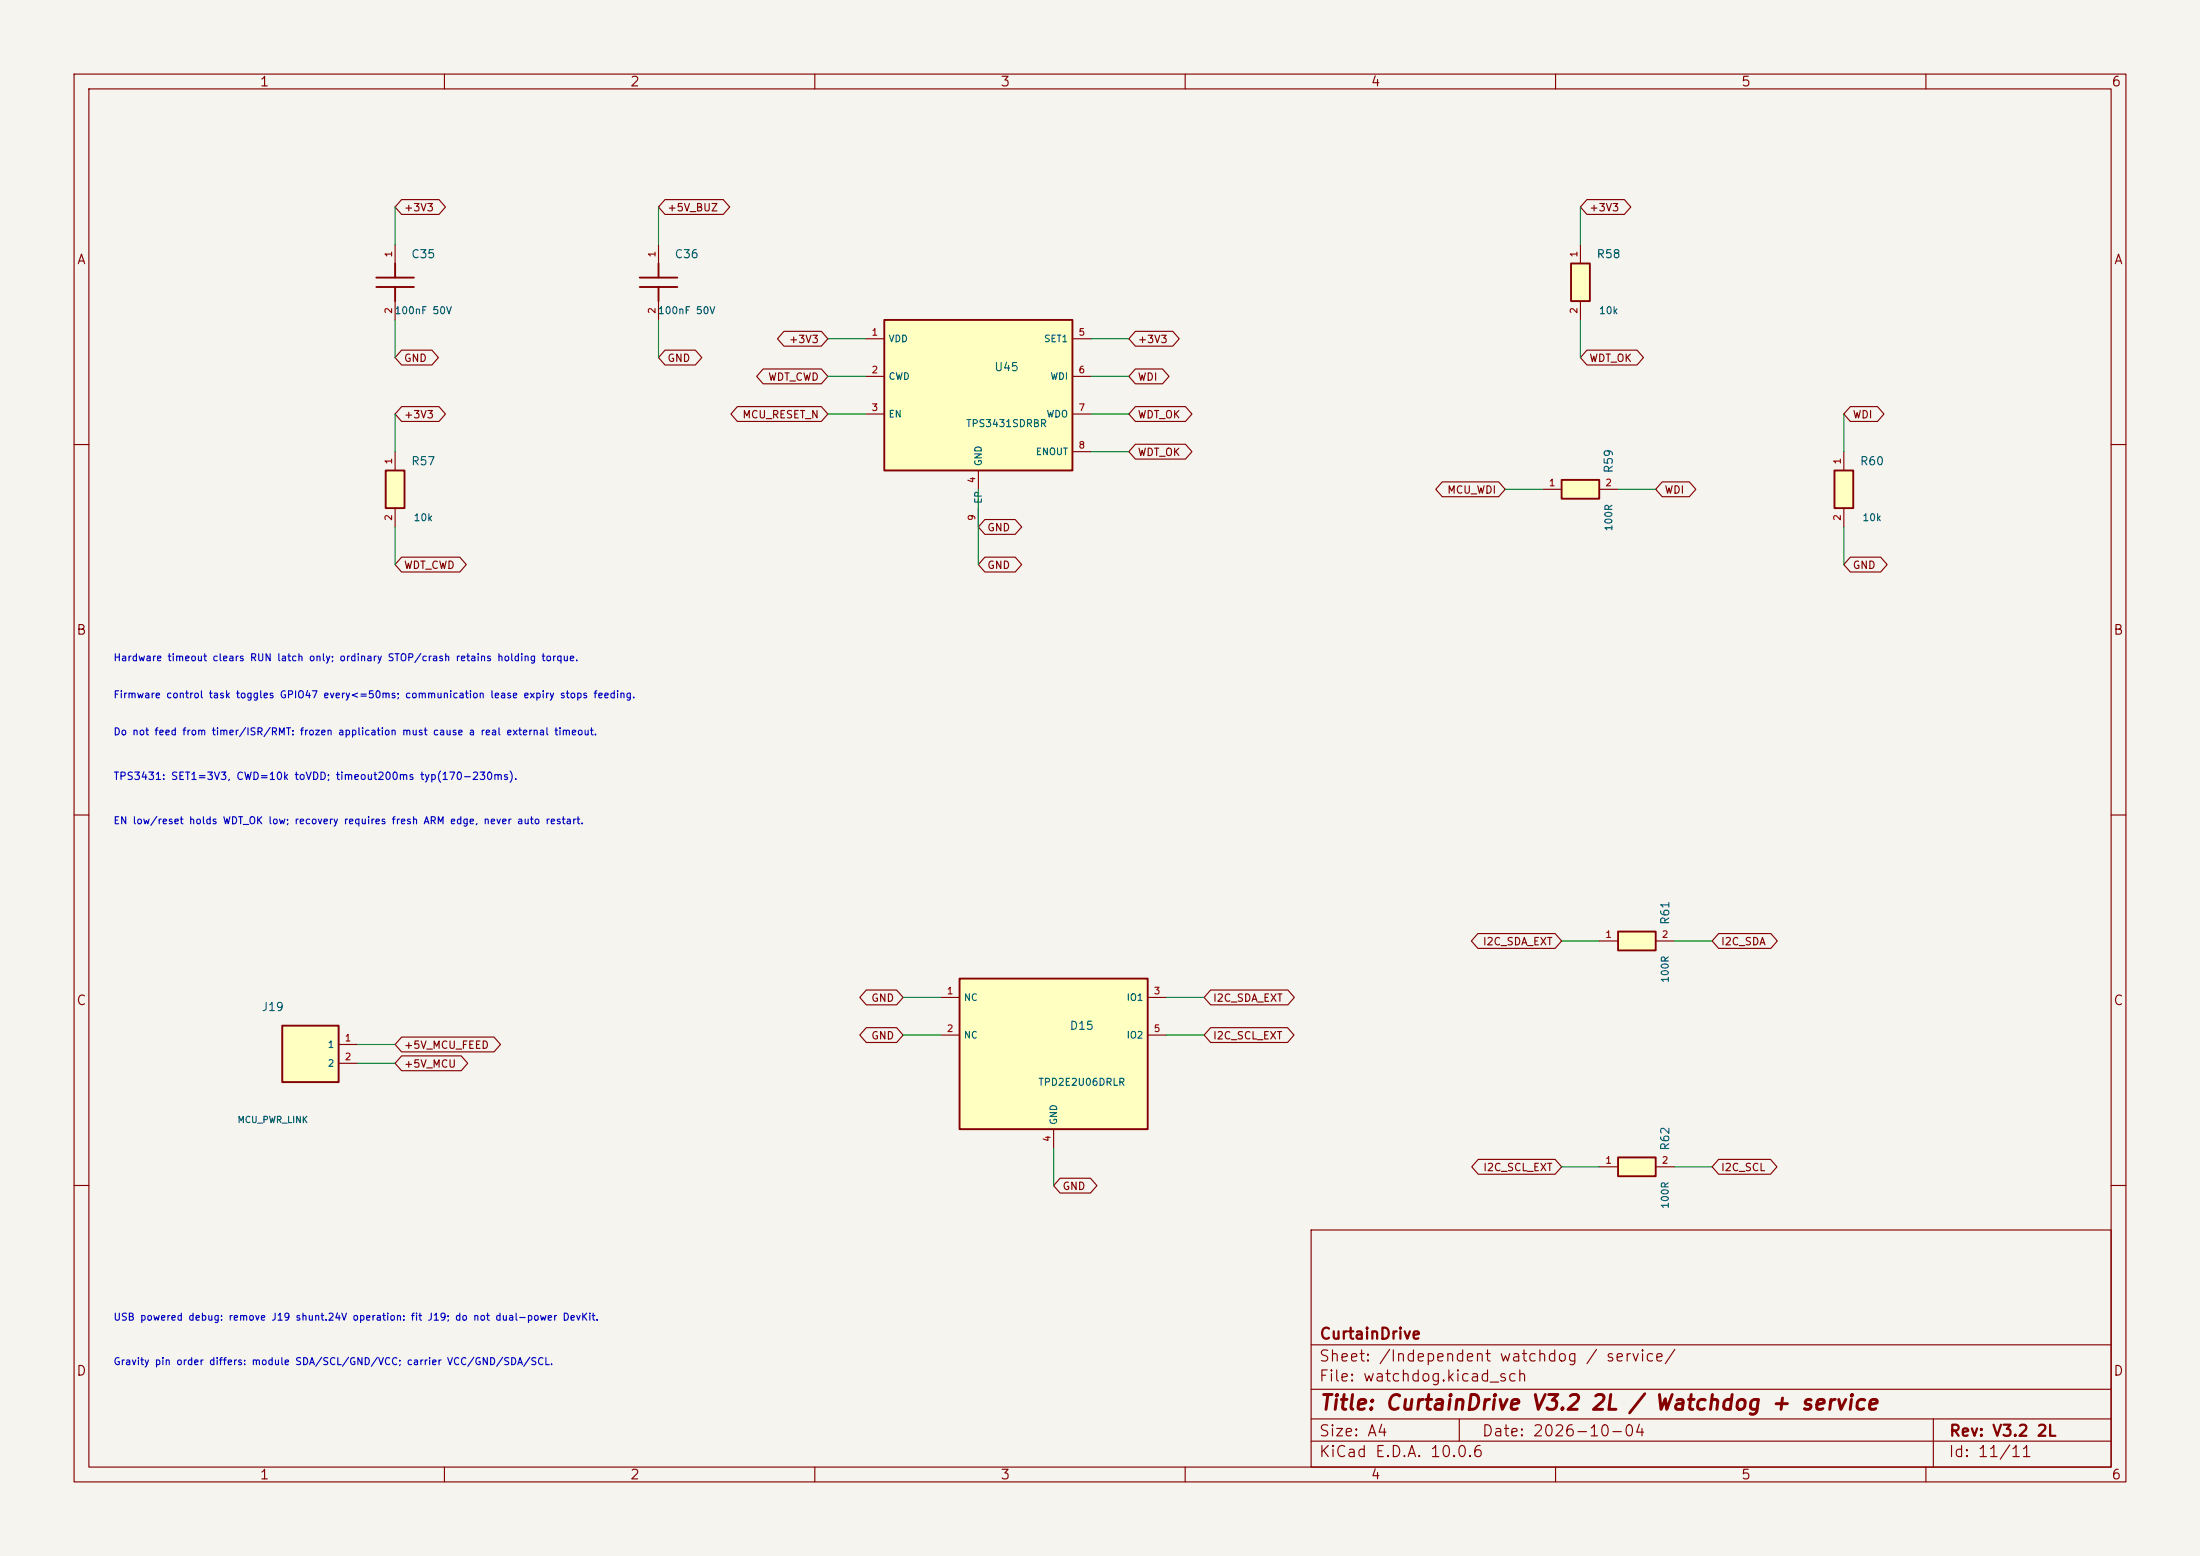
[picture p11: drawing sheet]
<svg xmlns="http://www.w3.org/2000/svg" width="297mm" height="210mm" viewBox="0 0 297 210" stroke-linecap="round" stroke-linejoin="round" font-family="sans-serif">
<path d="M0 0h297v210h-297z" fill="#f5f4ef" stroke="#f5f4ef" stroke-width=".14"/>
<g fill="none" stroke="#840000" stroke-width=".15">
<path d="M10 10h277v190h-277zM12 12h273v186h-273zM60 10v2M110 10v2M160 10v2M210 10v2M260 10v2M10 60h2M285 60h2M10 110h2M285 110h2M10 160h2"/>
<path d="M177 166h108v32h-108zM285 160h2M60 198v2M110 198v2M160 198v2M177 194.5h108M177 191.5h108M177 187.5h108M177 181.5h108M197 191.5v3M210 198v2M260 198v2"/>
<path d="M261 191.5v6.5"/>
</g>
<path d="M119.4 43.2h25.4v20.3h-25.4z" fill="#ffffc2"/>
<path d="M86.4 37.5h5M86.4 38.7h5M88.9 35.6v1.9M88.9 38.7v1.9M119.4 43.2h25.4v20.3h-25.4z" fill="none" stroke="#840000" stroke-width=".25"/>
<path d="M88.9 33v2.6M88.9 40.6v2.6M116.8 45.7h2.6M116.8 50.8h2.6M116.8 55.9h2.6M144.8 45.7h2.5M144.8 50.8h2.5M144.8 55.9h2.5M132.1 63.5v2.5M132.1 68.6v2.5M144.8 61h2.5" fill="none" stroke="#840000" stroke-width=".15"/>
<path d="M129.5 132.1h25.4v20.3h-25.4z" fill="#ffffc2"/>
<path d="M129.5 132.1h25.4v20.3h-25.4z" fill="none" stroke="#840000" stroke-width=".25"/>
<path d="M127 134.6h2.5M127 139.7h2.5M154.9 134.6h2.6M154.9 139.7h2.6M142.2 152.4v2.5" fill="none" stroke="#840000" stroke-width=".15"/>
<path d="M218.4 125.7h5.1v2.6h-5.1z" fill="#ffffc2"/>
<path d="M50.8 37.5h5.1M50.8 38.7h5.1M53.3 35.6v1.9M53.3 38.7v1.9M218.4 125.7h5.1v2.6h-5.1z" fill="none" stroke="#840000" stroke-width=".25"/>
<path d="M53.3 33v2.6M53.3 40.6v2.6M215.9 127h2.5M223.5 127h2.6" fill="none" stroke="#840000" stroke-width=".15"/>
<path d="M247.6 63.5h2.6v5.1h-2.6z" fill="#ffffc2"/>
<path d="M247.6 63.5h2.6v5.1h-2.6z" fill="none" stroke="#840000" stroke-width=".25"/>
<path d="M248.9 61v2.5M248.9 68.6v2.5" fill="none" stroke="#840000" stroke-width=".15"/>
<path d="M38.1 138.4h7.6v7.7h-7.6z" fill="#ffffc2"/>
<path d="M38.1 138.4h7.6v7.7h-7.6z" fill="none" stroke="#840000" stroke-width=".25"/>
<path d="M45.7 141h2.6M45.7 143.5h2.6" fill="none" stroke="#840000" stroke-width=".15"/>
<path d="M210.8 64.8h5.1v2.5h-5.1z" fill="#ffffc2"/>
<path d="M210.8 64.8h5.1v2.5h-5.1z" fill="none" stroke="#840000" stroke-width=".25"/>
<path d="M208.3 66h2.5M215.9 66h2.5" fill="none" stroke="#840000" stroke-width=".15"/>
<path d="M218.4 156.2h5.1v2.6h-5.1z" fill="#ffffc2"/>
<path d="M218.4 156.2h5.1v2.6h-5.1z" fill="none" stroke="#840000" stroke-width=".25"/>
<path d="M215.9 157.5h2.5M223.5 157.5h2.6" fill="none" stroke="#840000" stroke-width=".15"/>
<path d="M52.1 63.5h2.5v5.1h-2.5z" fill="#ffffc2"/>
<path d="M52.1 63.5h2.5v5.1h-2.5z" fill="none" stroke="#840000" stroke-width=".25"/>
<path d="M53.3 61v2.5M53.3 68.6v2.5" fill="none" stroke="#840000" stroke-width=".15"/>
<path d="M212.1 35.6h2.5v5h-2.5z" fill="#ffffc2"/>
<path d="M212.1 35.6h2.5v5h-2.5z" fill="none" stroke="#840000" stroke-width=".25"/>
<g fill="none" stroke="#840000" stroke-width=".15">
<path d="M54.2 26.9h5.1l.8 1-.8 1h-5.1l-.9-1zM89.8 26.9h7.8l.9 1-.9 1h-7.8l-.9-1zM213.4 33v2.6M214.2 26.9h5.1l.9 1-.9 1h-5.1l-.8-1zM54.2 47.3h4.1l.9 1-.9 1h-4.1l-.9-1zM54.2 54.9h5.1l.8 1-.8 1h-5.1l-.9-1zM89.8 47.3h4.1l.8 1-.8 1h-4.1l-.9-1zM99.5 54.9h11.4l.9 1-.9 1h-11.4l-.8-1zM103 49.8h7.9l.9 1-.9 1h-7.9l-.8-1zM105.8 44.7h5.1l.9 1-.9 1h-5.1l-.8-1zM153.3 60h6.7l.9 1-.9 1h-6.7l-.9-1zM153.3 44.7h5l.9 1-.9 1h-5l-.9-1z"/>
<path d="M153.3 49.8h3.6l.9 1-.9 1h-3.6l-.9-1zM153.3 54.9h6.7l.9 1-.9 1h-6.7l-.9-1zM213.4 40.6v2.6M214.2 47.3h6.8l.9 1-.9 1h-6.8l-.8-1zM249.8 54.9h3.7l.8 1-.8 1h-3.7l-.9-1zM54.2 75.2h7.9l.8 1-.8 1h-7.9l-.9-1zM133 70.1h4.1l.8 1-.8 1h-4.1l-.9-1zM133 75.2h4.1l.8 1-.8 1h-4.1l-.9-1zM194.7 65h7.6l.9 1-.9 1h-7.6l-.9-1zM224.4 65h3.7l.8 1-.8 1h-3.7l-.9-1zM249.8 75.2h4.1l.9 1-.9 1h-4.1l-.9-1zM54.2 140h12.5l.9 1-.9 1h-12.5l-.9-1z"/>
<path d="M116.9 133.6h4.1l.9 1-.9 1h-4.1l-.8-1zM116.9 138.7h4.1l.9 1-.9 1h-4.1l-.8-1zM163.4 138.7h10.4l.9 1-.9 1h-10.4l-.8-1zM163.4 133.6h10.5l.8 1-.8 1h-10.5l-.8-1zM199.5 126h10.4l.9 1-.9 1h-10.4l-.9-1zM232 126h7.1l.8 1-.8 1h-7.1l-.9-1zM54.2 142.5h8.1l.8 1-.8 1h-8.1l-.9-1zM143.1 159h4.1l.9 1-.9 1h-4.1l-.9-1zM199.6 156.5h10.3l.9 1-.9 1h-10.3l-.9-1zM232 156.5h7l.9 1-.9 1h-7l-.9-1z"/>
</g>
<g fill="none" stroke="#009600" stroke-width=".15">
<path d="M53.3 27.9v5.1M88.9 27.9v5.1M213.4 27.9v5.1M53.3 43.2v5.1M53.3 55.9v5.1M88.9 43.2v5.1M111.8 45.7h5M111.8 55.9h5M111.8 50.8h5M147.3 45.7h5.1M147.3 55.9h5.1M147.3 50.8h5.1"/>
<path d="M213.4 43.2v5.1M248.9 55.9v5.1M53.3 71.1v5.1M132.1 66v10.2M147.3 61h5.1M203.2 66h5.1M218.4 66h5.1M248.9 71.1v5.1M121.9 139.7h5.1M121.9 134.6h5.1M157.5 139.7h5.1M157.5 134.6h5.1"/>
<path d="M210.8 127h5.1M226.1 127h5M48.3 141h5M48.3 143.5h5M142.2 154.9v5.1M210.8 157.5h5.1M226.1 157.5h5"/>
</g>
<text font-size="2" fill="#840000" x="178" y="190.8">Title: CurtainDrive V3.2 2L / Watchdog + service</text>
<g font-size="1.5" fill="#840000">
<text x="178" y="184.1">Sheet: /Independent watchdog / service/</text>
<text x="178" y="181.1">CurtainDrive</text>
<text x="178" y="186.8">File: watchdog.kicad_sch</text>
<text x="178" y="197">KiCad E.D.A. 10.0.6</text>
<text x="178" y="194.2">Size: A4</text>
<text x="200" y="194.2">Date: 2026-10-04</text>
<text x="263" y="197">Id: 11/11</text>
<text x="263" y="194.2">Rev: V3.2 2L</text>
</g>
<g font-size="1.3" fill="#840000">
<text x="35" y="12">1</text>
<text x="85" y="12">2</text>
<text x="135" y="12">3</text>
<text x="185" y="12">4</text>
<text x="235" y="12">5</text>
<text x="285" y="12">6</text>
<text x="10.3" y="36">A</text>
<text x="285.3" y="36">A</text>
<text x="10.2" y="86">B</text>
<text x="285.2" y="86">B</text>
<text x="10.2" y="136">C</text>
<text x="285.2" y="136">C</text>
<text x="10.2" y="186">D</text>
<text x="285.2" y="186">D</text>
<text x="35" y="200">1</text>
<text x="85" y="200">2</text>
<text x="135" y="200">3</text>
<text x="185" y="200">4</text>
<text x="235" y="200">5</text>
<text x="285" y="200">6</text>
</g>
<g font-size="1.1" fill="#006464">
<text x="55.4" y="35.1">C35</text>
<text x="91" y="35.1">C36</text>
<text x="215.5" y="35.1">R58</text>
<text x="134.2" y="50.4">U45</text>
<text x="55.4" y="63.1">R57</text>
<text x="218" y="63.9" transform="rotate(-90 218 63.9)">R59</text>
<text x="251" y="63.1">R60</text>
<text x="225.6" y="124.9" transform="rotate(-90 225.6 124.9)">R61</text>
<text x="35.3" y="136.7">J19</text>
<text x="144.3" y="139.3">D15</text>
<text x="225.6" y="155.4" transform="rotate(-90 225.6 155.4)">R62</text>
</g>
<g font-size="1" fill="#840000">
<text x="54.5" y="28.8">+3V3</text>
<text x="90" y="28.8">+5V_BUZ</text>
<text x="214.5" y="28.8">+3V3</text>
<text x="106.4" y="46.5">+3V3</text>
<text x="153.5" y="46.5">+3V3</text>
<text x="54.5" y="49.1">GND</text>
<text x="90" y="49.1">GND</text>
<text x="103.6" y="51.6">WDT_CWD</text>
<text x="153.5" y="51.6">WDI</text>
<text x="214.5" y="49.1">WDT_OK</text>
<text x="54.5" y="56.7">+3V3</text>
<text x="100.1" y="56.7">MCU_RESET_N</text>
<text x="153.5" y="56.7">WDT_OK</text>
<text x="250" y="56.7">WDI</text>
<text x="153.5" y="61.8">WDT_OK</text>
<text x="133.2" y="71.9">GND</text>
<text x="195.3" y="66.9">MCU_WDI</text>
<text x="224.6" y="66.9">WDI</text>
<text x="54.5" y="77">WDT_CWD</text>
<text x="133.2" y="77">GND</text>
<text x="250" y="77">GND</text>
<text x="200.1" y="127.8">I2C_SDA_EXT</text>
<text x="232.3" y="127.8">I2C_SDA</text>
<text x="117.5" y="135.4">GND</text>
<text x="163.7" y="135.4">I2C_SDA_EXT</text>
<text x="54.5" y="141.8">+5V_MCU_FEED</text>
<text x="117.5" y="140.5">GND</text>
<text x="163.7" y="140.5">I2C_SCL_EXT</text>
<text x="54.5" y="144.3">+5V_MCU</text>
<text x="143.4" y="160.8">GND</text>
<text x="200.2" y="158.3">I2C_SCL_EXT</text>
<text x="232.3" y="158.3">I2C_SCL</text>
</g>
<g font-size="1" fill="#006464">
<text x="53.2" y="42.6">100nF 50V</text>
<text x="88.7" y="42.6">100nF 50V</text>
<text x="215.8" y="42.6">10k</text>
<text x="130.3" y="57.9">TPS3431SDRBR</text>
<text x="55.8" y="70.6">10k</text>
<text x="217.9" y="71.8" transform="rotate(-90 217.9 71.8)">100R</text>
<text x="251.3" y="70.6">10k</text>
<text x="225.5" y="132.7" transform="rotate(-90 225.5 132.7)">100R</text>
<text x="140.1" y="146.8">TPD2E2U06DRLR</text>
<text x="225.5" y="163.2" transform="rotate(-90 225.5 163.2)">100R</text>
</g>
<g font-size="1" fill="#0000c2">
<text x="15.2" y="89.5">Hardware timeout clears RUN latch only; ordinary STOP/crash retains holding torque.</text>
<text x="15.2" y="94.5">Firmware control task toggles GPIO47 every&lt;=50ms; communication lease expiry stops feeding.</text>
<text x="15.2" y="99.5">Do not feed from timer/ISR/RMT: frozen application must cause a real external timeout.</text>
<text x="15.2" y="105.5">TPS3431: SET1=3V3, CWD=10k toVDD; timeout200ms typ(170-230ms).</text>
<text x="15.2" y="111.5">EN low/reset holds WDT_OK low; recovery requires fresh ARM edge, never auto restart.</text>
<text x="15.2" y="178.5">USB powered debug: remove J19 shunt.24V operation: fit J19; do not dual-power DevKit.</text>
<text x="15.2" y="184.5">Gravity pin order differs: module SDA/SCL/GND/VCC; carrier VCC/GND/SDA/SCL.</text>
</g>
<g font-size=".9" fill="#a90000">
<text x="53.1" y="34.8" transform="rotate(-90 53.1 34.8)">1</text>
<text x="88.7" y="34.8" transform="rotate(-90 88.7 34.8)">1</text>
<text x="213.2" y="34.8" transform="rotate(-90 213.2 34.8)">1</text>
<text x="53.1" y="42.4" transform="rotate(-90 53.1 42.4)">2</text>
<text x="88.7" y="42.4" transform="rotate(-90 88.7 42.4)">2</text>
<text x="117.6" y="45.5">1</text>
<text x="145.5" y="45.5">5</text>
<text x="213.2" y="42.4" transform="rotate(-90 213.2 42.4)">2</text>
<text x="117.6" y="50.6">2</text>
<text x="145.5" y="50.6">6</text>
<text x="117.6" y="55.7">3</text>
<text x="145.5" y="55.7">7</text>
<text x="53.1" y="62.7" transform="rotate(-90 53.1 62.7)">1</text>
<text x="131.9" y="65.3" transform="rotate(-90 131.9 65.3)">4</text>
<text x="145.5" y="60.8">8</text>
<text x="209" y="65.8">1</text>
<text x="216.7" y="65.8">2</text>
<text x="248.7" y="62.7" transform="rotate(-90 248.7 62.7)">1</text>
<text x="53.1" y="70.4" transform="rotate(-90 53.1 70.4)">2</text>
<text x="131.9" y="70.4" transform="rotate(-90 131.9 70.4)">9</text>
<text x="248.7" y="70.4" transform="rotate(-90 248.7 70.4)">2</text>
<text x="216.7" y="126.8">1</text>
<text x="224.3" y="126.8">2</text>
<text x="127.8" y="134.4">1</text>
<text x="155.7" y="134.4">3</text>
<text x="46.5" y="140.8">1</text>
<text x="46.5" y="143.3">2</text>
<text x="127.8" y="139.5">2</text>
<text x="155.7" y="139.5">5</text>
<text x="142" y="154.2" transform="rotate(-90 142 154.2)">4</text>
<text x="216.7" y="157.3">1</text>
<text x="224.3" y="157.3">2</text>
</g>
<g font-size=".9" fill="#006464">
<text x="119.9" y="46.4">VDD</text>
<text x="140.9" y="46.4">SET1</text>
<text x="119.9" y="51.5">CWD</text>
<text x="141.7" y="51.5">WDI</text>
<text x="119.9" y="56.6">EN</text>
<text x="141.2" y="56.6">WDO</text>
<text x="132.8" y="63" transform="rotate(-90 132.8 63)">GND</text>
<text x="139.8" y="61.6">ENOUT</text>
<text x="132.8" y="68.1" transform="rotate(-90 132.8 68.1)">EP</text>
<text x="130.1" y="135.3">NC</text>
<text x="152" y="135.3">IO1</text>
<text x="44.2" y="141.7">1</text>
<text x="130.1" y="140.4">NC</text>
<text x="152" y="140.4">IO2</text>
<text x="44.2" y="144.2">2</text>
<text x="32" y="151.8">MCU_PWR_LINK</text>
<text x="142.9" y="151.9" transform="rotate(-90 142.9 151.9)">GND</text>
</g>
</svg>
